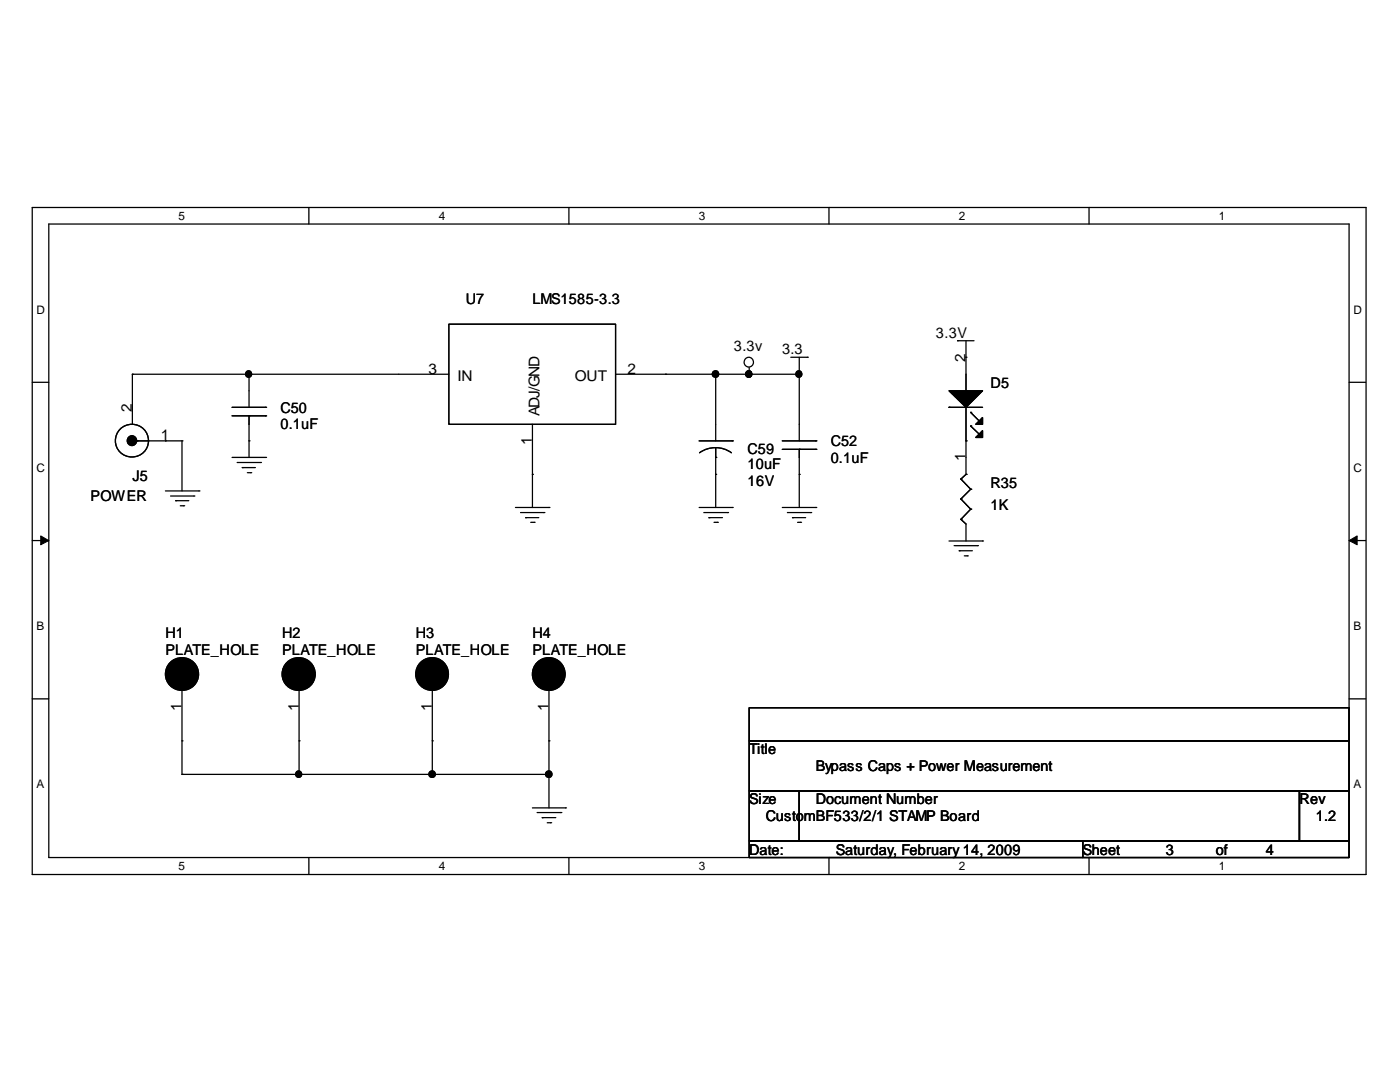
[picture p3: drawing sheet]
<svg xmlns="http://www.w3.org/2000/svg" width="279mm" height="216mm" viewBox="0 0 279 216" stroke-linecap="round" stroke-linejoin="round" font-family="sans-serif">
<g fill="none" stroke="#000" stroke-width=".25">
<path d="M6.4 41.4h266.2v133.1h-266.2zM9.7 44.7h259.5v126.4h-259.5zM61.6 41.4v3.3M113.5 41.4v3.3M165.4 41.4v3.3M217.3 41.4v3.3M6.4 76.3h3.3M26.4 74.7h.1M26.4 74.7h63.2M26.4 74.7v10M49.7 74.7h.1M49.7 74.7v6.6"/>
<path d="M89.6 64.7h33.3v20h-33.3zM122.9 74.7h36.6M132.8 74.7h.1M142.8 74.7h.1M142.8 74.7v13.3M149.5 74.7h.1M149.5 73.3v1.4M157.8 71.3h3.3M159.5 74.7h.1M159.5 71.3v16.7M161.1 71.3h.1M191.1 68h.1"/>
<path d="M191.1 68h3.3M192.8 71.3h.1M192.8 78h.1M192.8 68v10M269.2 76.3h3.3M27.3 88h.1M27.3 88h9M33 88h.1M33 98h6.7M34 99h4.7M35.1 99.9h.1M35.1 99.9h2.6"/>
<path d="M36.3 88h.1M36.3 88v10M38.7 99h.1M39.7 98h.1M46.3 91.3h6.7M46.3 81.3h6.7M46.3 83h6.7M47.3 92.3h4.7M48.3 93.3h.1M48.3 93.3h2.7M49.4 94.3h.6M49.7 88h.1"/>
<path d="M49.7 83h.1M49.7 83v8.3M50 94.3h.1M52 92.3h.1M53 91.3h.1M53 81.3h.1M53 83h.1M106.3 94.7h.1M106.3 84.7v16.6M139.5 88h6.6M142.8 94.7h.1M142.8 91.3h.1"/>
<path d="M142.8 89.3l1.7 .3 1.5 .7M142.8 89.3l-1.7 .3-1.5 .7M142.8 89.3v12M146.1 88h.1M156.1 88h6.7M156.1 89.7h6.7M159.5 94.7h.1M159.5 89.7h.1M159.5 89.7v11.6M162.8 88h.1M162.8 89.7h.1M189.4 81.3h.1"/>
<path d="M189.4 81.3h6.7M191.8 99.6h.1M191.8 95.6h.1M191.8 99.6l1.9 2M191.8 95.6l1.9 2M192.8 94.7h.1M192.8 88h.1M192.8 81.3v13.4M192.8 94.7l-1 .9M193.7 97.6h.1M193.7 82.3h.1M193.7 85h.1"/>
<path d="M193.7 97.6l-1.9 2M193.7 82.3l1.7 1.7M193.7 85l1.7 1.6M6.4 107.9h3.3M36 100.9h.7M36.7 100.9h.1M102.9 101.3h6.7M103.9 102.3h4.6M104.9 103.3h.1M104.9 103.3h2.6M105.9 104.2h.7M106.6 104.2h.1"/>
<path d="M108.5 102.3h.1M109.6 101.3h.1M139.5 101.3h6.6M140.5 102.3h4.7M141.5 103.3h.1M141.5 103.3h2.7M142.5 104.2h.7M143.2 104.2h.1M145.2 102.3h.1M146.1 101.3h.1M156.1 101.3h6.7M157.1 102.3h4.7"/>
<path d="M158.2 103.3h.1M158.2 103.3h2.6M159.2 104.2h.6M159.8 104.2h.1M161.8 102.3h.1M162.8 101.3h.1M189.4 107.9h6.7M190.4 108.9h4.7M191.4 109.9h.1M191.4 109.9h2.7M191.8 103.6h.1M191.8 103.6l1 1v3.3"/>
<path d="M192.4 110.9h.6M193 110.9h.1M193.7 101.6h.1M193.7 101.6l-1.9 2M195.1 108.9h.1M196.1 107.9h.1M269.2 107.9h3.3M6.4 139.4h3.3M36.3 137.8v16.7M59.7 137.8v16.7M86.3 137.8v16.7M109.6 137.8v23.4"/>
<path d="M269.2 139.4h3.3M36.3 147.8h.1M36.3 154.5h.1M36.3 154.5h73.3M59.7 147.8h.1M59.7 154.5h.1M86.3 147.8h.1M86.3 154.5h.1M109.6 147.8h.1M109.6 154.5h.1M149.5 141.2h119.7v6.6h-119.7zM149.5 147.8h119.7v10h-119.7z"/>
<path d="M149.5 157.8h10v10h-10zM159.5 157.8h99.8v10h-99.8zM259.3 157.8h9.9v10h-9.9zM61.6 171.1v3.3M106.3 161.2h6.6M107.2 162.1h4.7M108.2 163.2h.1M108.2 163.2h2.7M109.2 164.2h.7M109.9 164.2h.1M111.9 162.1h.1M112.9 161.2h.1"/>
<path d="M113.5 171.1v3.3M149.5 167.8h66.6v3.3h-66.6zM165.4 171.1v3.3M216.1 167.8h53.1v3.3h-53.1zM217.3 171.1v3.3"/>
<circle cx="149.4" cy="72.3" r=".95"/>
<circle cx="26.3" cy="87.9" r="3.3"/>
</g>
<g fill="#000" stroke="#000" stroke-width=".2">
<path d="M8.1 106.9l1.6 1-1.6 .8z" fill-rule="evenodd"/>
<path d="M269.2 107.9l1.6-1v1.8z" fill-rule="evenodd"/>
</g>
<g fill="#000" stroke="#000" stroke-width=".25">
<path d="M189.4 78h6.7l-3.3 3.3z" fill-rule="evenodd"/>
<path d="M189.4 78h6.7l-3.3 3.3z" fill-rule="evenodd"/>
<path d="M194.7 84.7l1.4-1.4v1.4z" fill-rule="evenodd"/>
<path d="M194.7 87.3l1.4-1.4v1.4z" fill-rule="evenodd"/>
<path d="M194.7 84.7l1.4-1.4v1.4z" fill-rule="evenodd"/>
<path d="M194.7 87.3l1.4-1.4v1.4z" fill-rule="evenodd"/>
<circle cx="49.6" cy="74.6" r=".62"/>
<circle cx="142.8" cy="74.6" r=".64"/>
<circle cx="149.4" cy="74.6" r=".62"/>
<circle cx="159.4" cy="74.6" r=".62"/>
<circle cx="26.3" cy="87.9" r=".95"/>
<circle cx="36.3" cy="134.5" r="3.3"/>
<circle cx="59.6" cy="134.5" r="3.3"/>
<circle cx="86.2" cy="134.5" r="3.3"/>
<circle cx="109.5" cy="134.5" r="3.3"/>
<circle cx="59.6" cy="154.5" r=".62"/>
<circle cx="86.2" cy="154.5" r=".64"/>
<circle cx="109.5" cy="154.5" r=".64"/>
</g>
<g font-size="3">
<text x="93" y="60.7">U7</text>
<text x="106.3" y="60.7">LMS1585-3.3</text>
<text x="146.5" y="70">3.3v</text>
<text x="156.1" y="70.7">3.3</text>
<text x="186.8" y="67.4">3.3V</text>
<text x="85.5" y="74.6">3</text>
<text x="91.3" y="76">IN</text>
<text x="114.7" y="76">OUT</text>
<text x="125.2" y="74.6">2</text>
<text x="192.7" y="72.3" transform="rotate(-90 192.7 72.3)">2</text>
<text x="197.7" y="77.4">D5</text>
<text x="26.3" y="82.3" transform="rotate(-90 26.3 82.3)">2</text>
<text x="56" y="82.4">C50</text>
<text x="107.7" y="83" transform="rotate(-90 107.7 83)">ADJ/GND</text>
<text x="32.1" y="87.9">1</text>
<text x="56" y="85.7">0.1uF</text>
<text x="106.2" y="88.7" transform="rotate(-90 106.2 88.7)">1</text>
<text x="165.8" y="89">C52</text>
<text x="149.2" y="90.7">C59</text>
<text x="149.2" y="93.6">10uF</text>
<text x="165.8" y="92.4">0.1uF</text>
<text x="192.7" y="92" transform="rotate(-90 192.7 92)">1</text>
<text x="18" y="100">POWER</text>
<text x="26.4" y="96">J5</text>
<text x="149.2" y="97">16V</text>
<text x="197.7" y="97.4">R35</text>
<text x="197.7" y="101.7">1K</text>
<text x="33" y="127.3">H1</text>
<text x="33" y="130.6">PLATE_HOLE</text>
<text x="56.3" y="127.3">H2</text>
<text x="56.3" y="130.6">PLATE_HOLE</text>
<text x="83" y="127.3">H3</text>
<text x="83" y="130.6">PLATE_HOLE</text>
<text x="106.3" y="127.3">H4</text>
<text x="106.3" y="130.6">PLATE_HOLE</text>
<text x="36.2" y="141.9" transform="rotate(-90 36.2 141.9)">1</text>
<text x="59.6" y="141.9" transform="rotate(-90 59.6 141.9)">1</text>
<text x="86.2" y="141.9" transform="rotate(-90 86.2 141.9)">1</text>
<text x="109.5" y="141.9" transform="rotate(-90 109.5 141.9)">1</text>
<text x="149.5" y="150.5">Title</text>
<text x="162.8" y="153.9">Bypass Caps + Power Measurement</text>
<text x="149.5" y="160.5">Size</text>
<text x="162.8" y="160.5">Document Number</text>
<text x="259.3" y="160.5">Rev</text>
<text x="152.8" y="163.9">CustomBF533/2/1 STAMP Board</text>
<text x="262.6" y="163.9">1.2</text>
<text x="149.5" y="170.5">Date:</text>
<text x="166.8" y="170.5">Saturday, February 14, 2009</text>
<text x="216.1" y="170.5">Sheet</text>
<text x="232.7" y="170.5">3</text>
<text x="242.7" y="170.5">of</text>
<text x="252.6" y="170.5">4</text>
</g>
<g font-size="2.3">
<text x="35.6" y="43.9">5</text>
<text x="87.5" y="43.9">4</text>
<text x="139.4" y="43.9">3</text>
<text x="191.3" y="43.9">2</text>
<text x="243.2" y="43.9">1</text>
<text x="7.3" y="62.6">D</text>
<text x="270.1" y="62.6">D</text>
<text x="7.3" y="94.1">C</text>
<text x="270.1" y="94.1">C</text>
<text x="7.3" y="125.7">B</text>
<text x="270.1" y="125.7">B</text>
<text x="7.3" y="157.3">A</text>
<text x="270.1" y="157.3">A</text>
<text x="35.6" y="173.7">5</text>
<text x="87.5" y="173.7">4</text>
<text x="139.4" y="173.7">3</text>
<text x="191.3" y="173.7">2</text>
<text x="243.2" y="173.7">1</text>
</g>
</svg>
